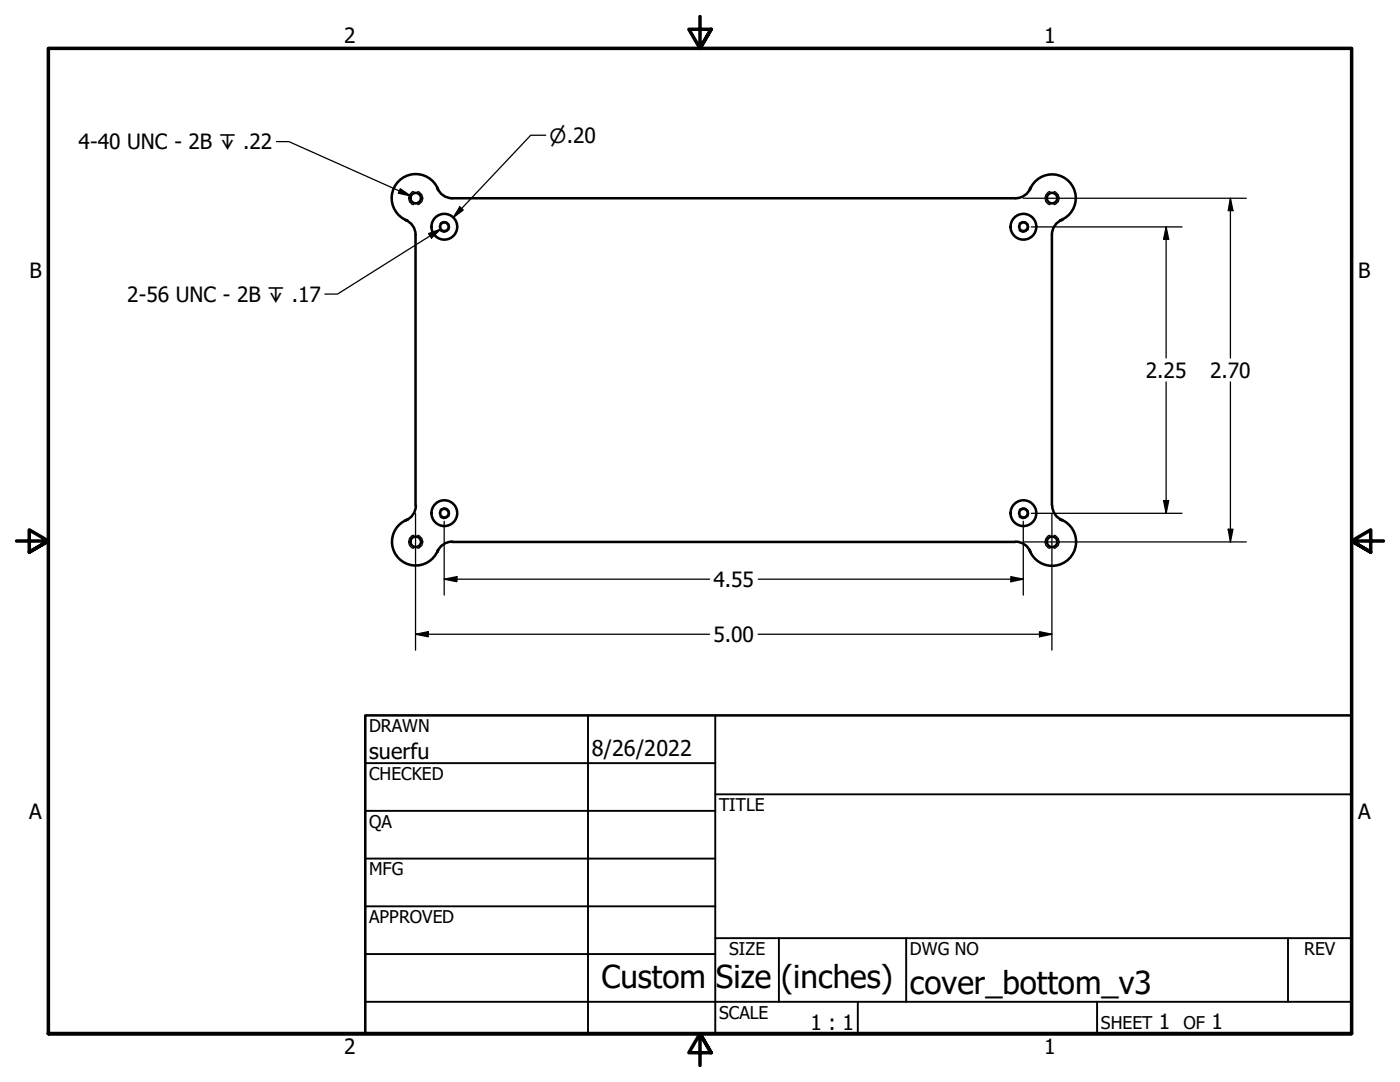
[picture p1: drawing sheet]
<svg xmlns="http://www.w3.org/2000/svg" width="279mm" height="216mm" viewBox="0 0 279 216" stroke-linecap="round" stroke-linejoin="round" font-family="sans-serif">
<!-- layer: Hidden Narrow (ANSI) -->
<path d="M82.5 38.2a1.34 1.34 0 0 0-1 1.3 1.34 1.34 0 0 0 1 1.3M83.4 38.2a1.37 1.37 0 0 1 1 1.2 1.37 1.37 0 0 1-.8 1.4h-.2M209.5 38.2a1.34 1.34 0 0 0-1 1.3 1.34 1.34 0 0 0 1 1.3M210.4 38.2a1.37 1.37 0 0 1 1 1.2 1.37 1.37 0 0 1-.8 1.4h-.2M87.8 44.6l.7-.4 .6 .1 .5 .4 .1 .6a1.07 1.07 0 0 1-.7 1 1.07 1.07 0 0 1-1.2-.4M203.4 44.6l.7-.4 .6 .1 .5 .4 .1 .6a1.07 1.07 0 0 1-.7 1 1.07 1.07 0 0 1-1.2-.4M82.5 106.8a1.34 1.34 0 0 0-1 1.3 1.34 1.34 0 0 0 1 1.3M83.4 106.8a1.37 1.37 0 0 1 1 1.2 1.37 1.37 0 0 1-.8 1.3l-.2 .1M87.8 101.8l.7-.5 .6 .1 .5 .5 .1 .5a1.07 1.07 0 0 1-.7 1 1.07 1.07 0 0 1-1.2-.3M203.4 101.8l.7-.5 .6 .1 .5 .5 .1 .5a1.07 1.07 0 0 1-.7 1 1.07 1.07 0 0 1-1.2-.3M209.5 106.8a1.34 1.34 0 0 0-1 1.3 1.34 1.34 0 0 0 1 1.3M210.4 106.8a1.37 1.37 0 0 1 1 1.2 1.37 1.37 0 0 1-.8 1.3l-.2 .1" fill="none" stroke="#000" stroke-width=".25"/>
<!-- layer: Visible (ANSI) -->
<g fill="none" stroke="#000" stroke-width=".51">
<path d="M87.4 37.9l-.1-.4a3.2 3.2 0 0 0 3 2.1h112.3M87.5 37.9a4.8 4.8 0 0 0-7.9-1.8 4.8 4.8 0 0 0 1.7 7.9l-.4-.1M205.5 37.9a4.7 4.7 0 0 1 7.8-1.7 4.7 4.7 0 0 1-1.7 7.8M205.6 37.5l-.1 .4M205.7 37.5a3.2 3.2 0 0 1-3 2.1M80.9 43.9a3.1 3.1 0 0 1 2 2.9v54M212 43.8a3.2 3.2 0 0 0-2.1 3v54M212 43.9l-.4 .1M81.3 103.7l-.4 .1M81.3 103.7a4.7 4.7 0 0 0-1.7 7.8 4.7 4.7 0 0 0 7.8-1.7M83 100.9a3.2 3.2 0 0 1-2.1 3M90.2 108.1h112.4"/>
<path d="M90.3 108.1a3.2 3.2 0 0 0-3 2.1l.1-.4M202.7 108.1a3.2 3.2 0 0 1 3 2.1M205.5 109.8l.1 .4M210 100.9a3.1 3.1 0 0 0 2 2.9l-.4-.1M211.6 103.6a4.8 4.8 0 0 1 1.8 7.9 4.8 4.8 0 0 1-7.9-1.7"/>
<circle cx="83" cy="39.5" r="1.05"/>
<circle cx="210" cy="39.5" r="1.05"/>
<circle cx="88.7" cy="45.2" r=".86"/>
<circle cx="88.7" cy="45.2" r="2.57"/>
<circle cx="204.2" cy="45.2" r=".86"/>
<circle cx="204.2" cy="45.2" r="2.57"/>
<circle cx="83" cy="108.1" r="1.05"/>
<circle cx="88.7" cy="102.4" r=".86"/>
<circle cx="88.7" cy="102.4" r="2.57"/>
<circle cx="204.2" cy="102.4" r=".86"/>
<circle cx="204.2" cy="102.4" r="2.57"/>
<circle cx="210" cy="108.1" r="1.05"/>
</g>
<!-- layer: Border (ANSI) -->
<path d="M139.7 3.3v6.4l-2.2-3.9h4.4l-2.2 3.9 2.2-3.9M3.3 107.9h6.4l-3.9-2.2v4.5l3.9-2.3-3.9 2.3M276.1 107.9h-6.4l3.9-2.2v4.5l-3.9-2.3 3.9 2.3M9.7 206.2v-196.5h260v196.5h-260h260M141.9 210.1l-2.2-3.9 2.2 3.9h-4.4l2.2-3.9v6.4" fill="none" stroke="#000" stroke-width=".7"/>
<!-- layer: Title (ANSI) -->
<g fill="none" stroke="#000" stroke-width=".38">
<path d="M72.9 152.3h69.8M117.3 142.7v63.5M142.7 158.5h127M142.7 142.7v63.5M72.9 161.8h69.8M72.9 171.3h69.8M72.9 199.9h196.8M72.9 180.8h69.8M72.9 190.4h69.8M142.7 187.2h127M155.4 187.2v12.7M171.2 199.9v6.3"/>
<path d="M180.8 187.2v12.7M218.9 199.9v6.3M257 187.2v12.7"/>
</g>
<path d="M72.9 142.7h196.8v63.5h-196.8z" fill="none" stroke="#000" stroke-width=".51"/>
<!-- layer: Symbol (ANSI) -->
<path d="M55.2 28.3h2.5l24.3 10.8M79.9 37.7l2.1 1.4-2.5-.6zM85.5 46.6l2.4-.9-1.8 1.8zM87.9 45.7l-20.5 13h-2.6" fill="none" stroke="#000" stroke-width=".25"/>
<g fill="#000">
<path d="M79.9 37.7l2.1 1.4-2.5-.6z" fill-rule="evenodd"/>
<path d="M85.5 46.6l2.4-.9-1.8 1.8z" fill-rule="evenodd"/>
</g>
<!-- layer: Dimension (ANSI) -->
<g fill="none" stroke="#000" stroke-width=".25">
<path d="M108.9 27h-3l-15.5 16.4M204.2 39.6h44.5M245.6 39.6l.5 2.4h-1zM245.6 39.6v31.8M91.8 41.3l.7 .6-2.1 1.5zM205.8 45.3h30.1M232.7 45.3l.5 2.5h-1zM232.7 45.3v26.1M232.7 76.2v26.2M245.6 76.2v31.9M232.2 99.9h1l-.5 2.5zM82.9 102.4v27.3"/>
<path d="M88.6 115.6l2.6-.5v1zM88.6 115.6h53M88.6 104v14.7M151.3 115.6h52.9M201.7 115.1l2.5 .5-2.5 .5zM204.2 108.1h44.5M204.2 104v14.7M205.8 102.4h30.1M209.9 102.4v27.3M245.1 105.6h1l-.5 2.5zM82.9 126.6l2.6-.6v1.1zM82.9 126.6h58.7"/>
<path d="M151.3 126.6h58.6M207.5 126l2.4 .6-2.4 .5z"/>
</g>
<g fill="#000">
<path d="M91.8 41.3l.7 .6-2.1 1.5z" fill-rule="evenodd"/>
<path d="M232.7 45.3l.5 2.5h-1z" fill-rule="evenodd"/>
<path d="M245.6 39.6l.5 2.4h-1z" fill-rule="evenodd"/>
<path d="M232.2 99.9h1l-.5 2.5z" fill-rule="evenodd"/>
<path d="M88.6 115.6l2.6-.5v1z" fill-rule="evenodd"/>
<path d="M201.7 115.1l2.5 .5-2.5 .5z" fill-rule="evenodd"/>
<path d="M245.1 105.6h1l-.5 2.5z" fill-rule="evenodd"/>
<path d="M82.9 126.6l2.6-.6v1.1z" fill-rule="evenodd"/>
<path d="M207.5 126l2.4 .6-2.4 .5z" fill-rule="evenodd"/>
</g>
<g font-size="6.3">
<text x="120" y="197.2">Custom</text>
<text x="142.9" y="197.2">Size</text>
<text x="155.9" y="197.2">(inches)</text>
<text x="181.6" y="198.2">cover_bottom_v3</text>
</g>
<g font-size="4.3">
<text x="73.7" y="151.4">suerfu</text>
<text x="118.1" y="150.8">8/26/2022</text>
</g>
<g font-size="4.2">
<text x="68.7" y="8.6">2</text>
<text x="208.4" y="8.6">1</text>
<text x="15.7" y="29.8">4-40 UNC - 2B ↧ .22</text>
<text x="5.9" y="55.5">B</text>
<text x="271.1" y="55.5">B</text>
<text x="25.4" y="60.2">2-56 UNC - 2B ↧ .17</text>
<text x="228.7" y="75.4">2.25</text>
<text x="241.5" y="75.4">2.70</text>
<text x="142.4" y="117">4.55</text>
<text x="142.4" y="128.1">5.00</text>
<text x="5.8" y="163.4">A</text>
<text x="271" y="163.4">A</text>
<text x="161.7" y="205.5">1 : 1</text>
<text x="231.3" y="205.4">1</text>
<text x="241.8" y="205.4">1</text>
<text x="68.7" y="210.3">2</text>
<text x="208.4" y="210.3">1</text>
</g>
<text font-size="3.9" x="109.7" y="28.4">⌀.20</text>
<g font-size="3.5">
<text x="73.7" y="146">DRAWN</text>
<text x="73.7" y="155.6">CHECKED</text>
<text x="143.5" y="161.8">TITLE</text>
<text x="73.7" y="165.2">QA</text>
<text x="73.7" y="174.7">MFG</text>
<text x="73.7" y="184.2">APPROVED</text>
<text x="145.5" y="190.6">SIZE</text>
<text x="181.6" y="190.6">DWG NO</text>
<text x="260.3" y="190.5">REV</text>
<text x="143.5" y="203.3">SCALE</text>
<text x="219.7" y="205.4">SHEET</text>
<text x="236.2" y="205.4">OF</text>
</g>
</svg>
